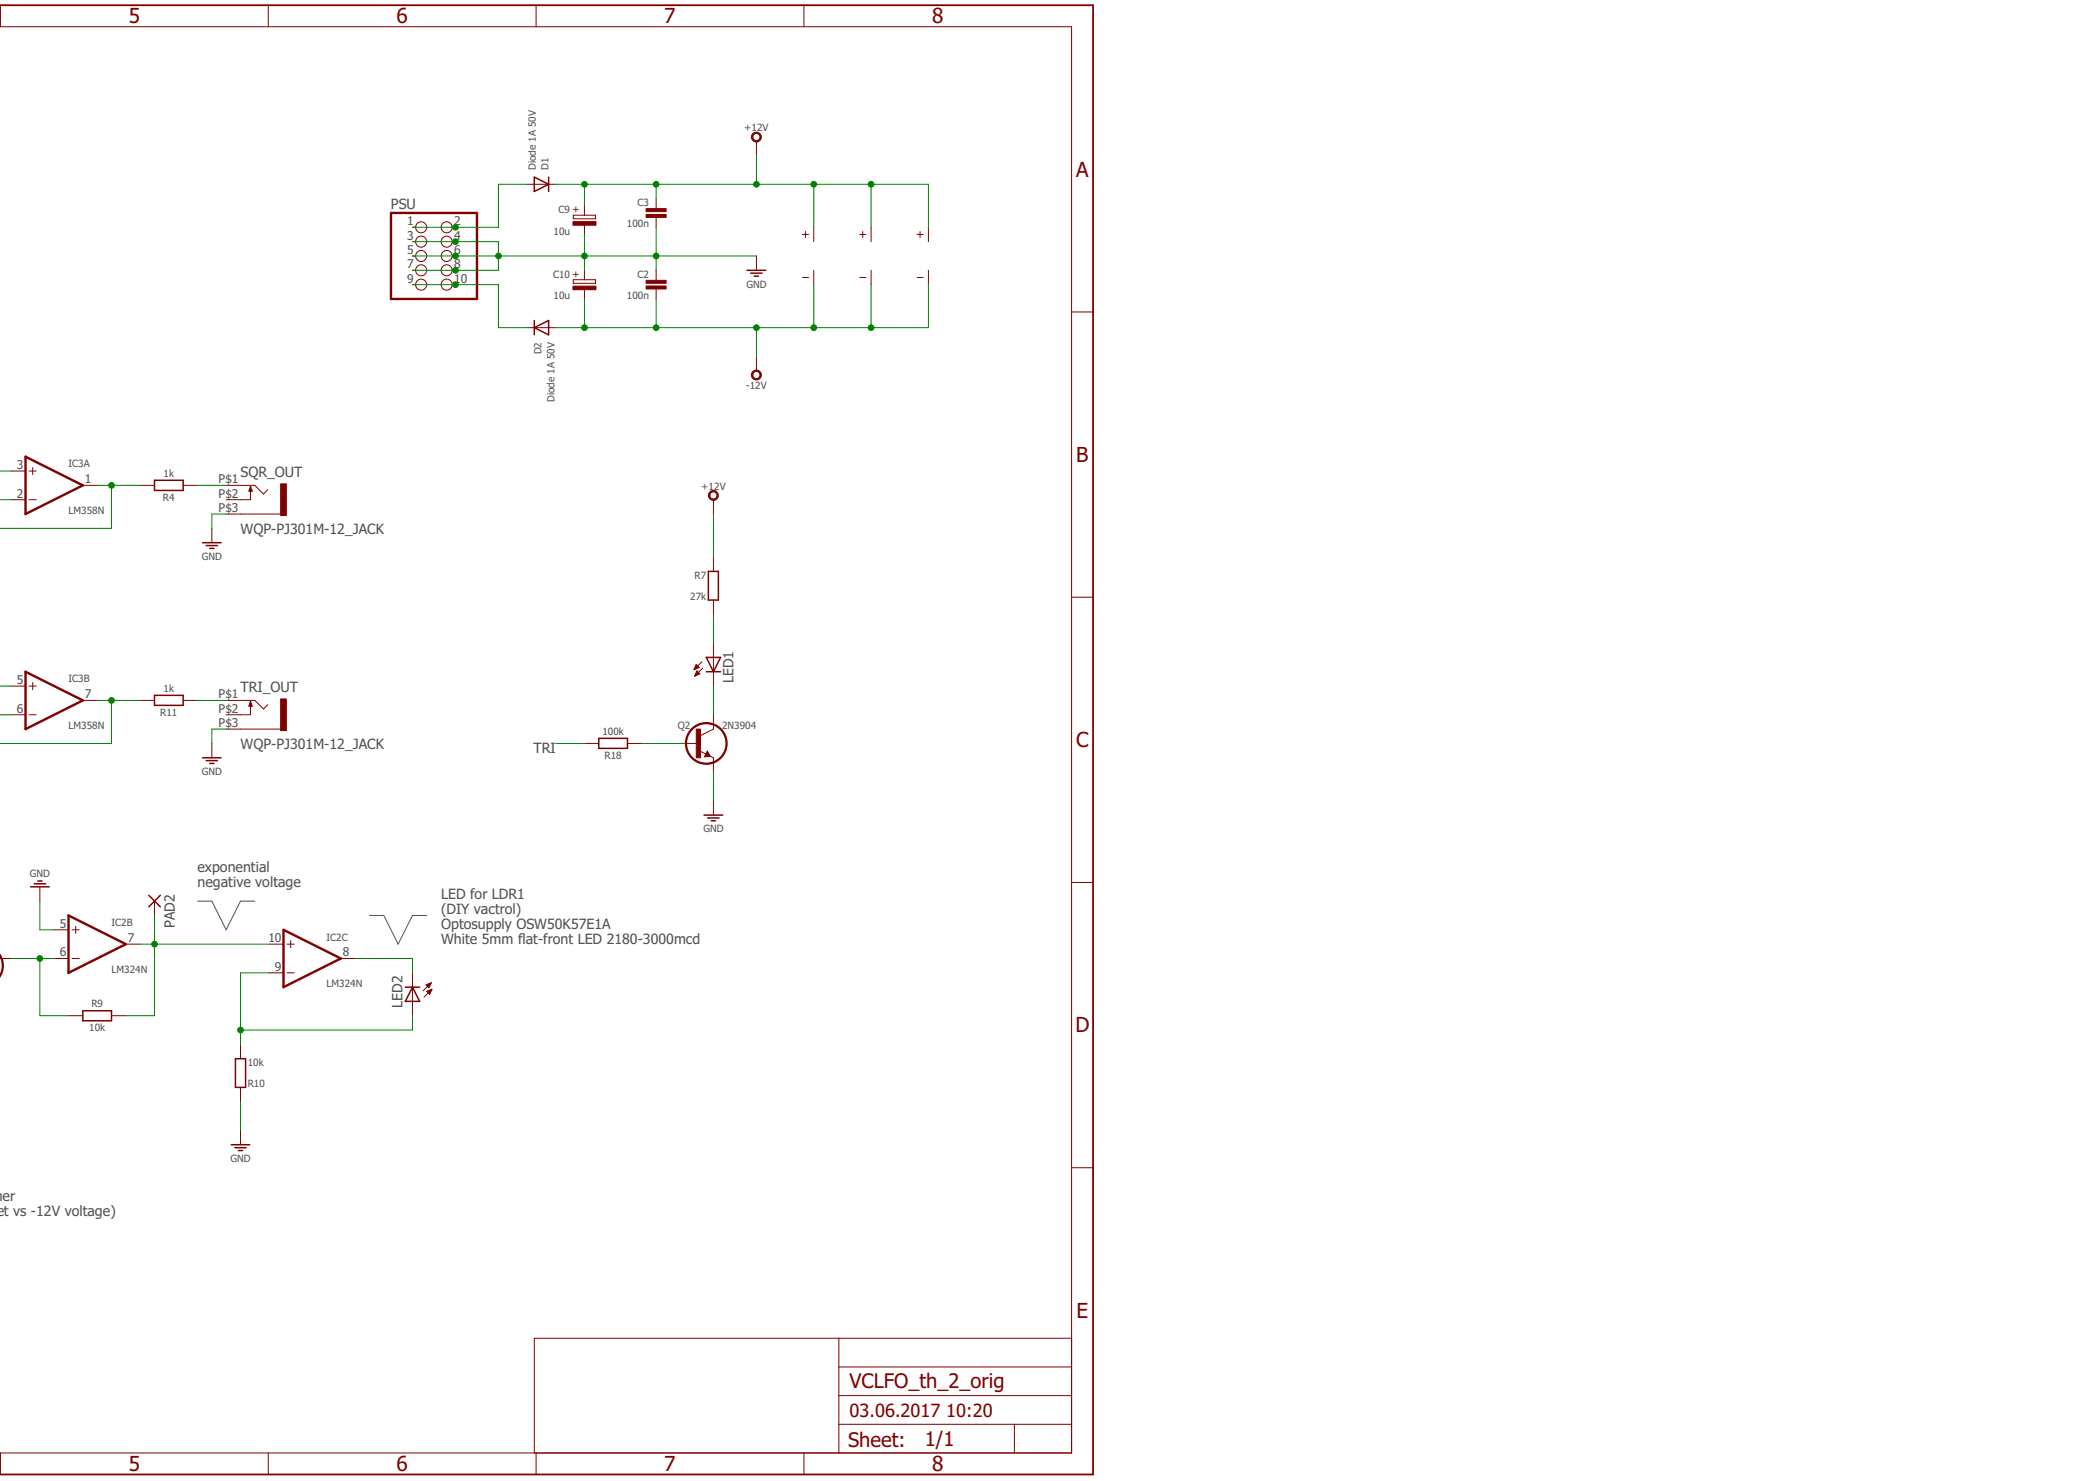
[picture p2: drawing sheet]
<svg xmlns="http://www.w3.org/2000/svg" width="297mm" height="210mm" viewBox="0 0 297 210" stroke-linecap="round" stroke-linejoin="round" font-family="sans-serif">
<path d="M28 127.7h2l2.1 4.1 2-4.1h2M52.4 129.8h2l2.1 4 2-4h2" fill="none" stroke="#505050" stroke-width=".14"/>
<g fill="none" stroke="#800000" stroke-width=".14">
<path d="M-.1 3.8h152v202.1h-152M.1 .7v3.1M38 .7v3.1M76 .7v3.1M114 .7v3.1M58.5 32.2h.4M58.5 34.2h.4M58.5 36.3h.4M58.5 38.3h.4M64.1 32.2h.5M64.1 34.2h.5M64.1 36.3h.5"/>
<path d="M64.1 38.3h.5M74.7 26.1h4.1M81.3 30.5h3.1v.5h-3.1zM81.3 39.6h3.1v.6h-3.1zM82.9 29.2v1.3M82.9 31.8v1.4M82.9 38.3v1.3M93 28.2v1.4M93 30.8v1.4M93 38.3v1.4M107.3 20v2.1M107.3 36.3v2"/>
<path d="M113.8 33.2h.8M113.8 39.3h.8M114.2 32.8v.9M115.4 32.2v2M115.4 38.3v2M121.9 33.2h.9M121.9 39.3h.9M122.3 32.8v.9M123.5 32.2v2M123.5 38.3v2M130 33.2h.9M130 39.3h.9"/>
<path d="M130.5 32.8v.9M131.6 32.2v2M131.6 38.3v2M58.5 40.3h.4M64.1 40.3h.5M74.7 46.4h4.1M82.9 41v1.4M93 41v1.4M107.3 50.5v2M151.9 44.2h3.1M1.6 70.8h2M1.6 66.8h2"/>
<path d="M4.1 70.8h1M4.1 66.8h1M4.6 66.3v1M11.7 68.8h2.1M19.9 68.8h2M26 68.8h2M30 74.9v2M32.1 68.8h4l1.3 1.2 .6-.6M32.1 72.9h7.7M35.5 69v1.8h-3.4M101.2 70.8v2.1M101.2 79v2"/>
<path d="M1.6 97.2h2M4.1 97.2h1M4.6 96.7v1M11.7 99.3h2.1M19.9 99.3h2M26 99.3h2M32.1 99.3h4l1.3 1.2 .6-.6M35.5 99.5v1.8h-3.4M98.4 94.8h.1M98.5 94.8h.2M98.5 94.7h.5M98.5 95.8h.2"/>
<path d="M98.6 94.6h.5M98.6 95.7h.3M98.6 94.5h.4M98.6 94.4h.3M98.6 95.6h.5M98.7 94.3h.1M98.7 95.5h.5M98.7 94.2h.1M98.7 95.4h.4M98.7 94.2l.4 .4-.7 .3zM98.7 95.3h.3M98.8 95.2h.1"/>
<path d="M98.8 95.1l.4 .4-.7 .3zM98.8 95.1h.1M99.5 93.8l-1.1 1.1M99.6 94.7l-1.1 1.1M101.2 85v2.1M101.2 91.1v6.1M151.9 84.6h3.1M1.6 101.3h2M4.1 101.3h1M30 105.4v2M32.1 103.3h7.7M82.9 105.4h2"/>
<path d="M89 105.4h2M97.1 105.4h2M99.4 106.5l1.3 .7M100.3 106.4l.4 .8-.8 .1zM100.7 107.2l.5 .2v2M101.2 101.3v2l-2 1M101.2 113.5v2M-.1 135.8h1.7M5.7 125.7v2M7.7 131.8h2M7.7 135.8h2M10.2 131.8h1"/>
<path d="M10.2 135.8h1M10.7 131.3v1M17.8 133.8h2.1M21.9 127.7v2.1M38.2 133.8h2M38.2 137.9h2M40.7 133.8h1M40.7 137.9h1M41.2 133.3v1M48.3 135.8h2.1M58.5 137.9v6.1M60.4 139.6l.7-.3-.3 .7z"/>
<path d="M60.5 139.7h.5M60.5 139.6h.5M60.6 139.7h.3M60.6 139.8h.3M60.7 139.5h.3M60.7 139.9h.2M60.9 139.4h.2M61.1 139.3l-1.1 1.1M61.1 139.3h.1M151.9 125.1h3.1M9.7 144h2M15.8 144h2"/>
<path d="M34.1 148v2.1M34.1 154.1v2M60.5 140.5l.7-.3-.3 .7zM60.6 140.5h.5M60.6 140.7h.4M60.7 140.7h.3M60.8 140.8h.2M60.8 140.4h.4M60.9 140.9h.1M61 140.3h.2M61.2 140.2l-1.1 1.1M34.1 160.2v2"/>
<path d="M151.9 165.5h3.1M118.9 189.7v16.2M118.9 197.8h33M118.9 193.7h33M151.9 189.7h-76.1v16.2M.1 205.9v3.1M38 205.9v3.1M76 205.9v3.1M114 205.9v3.1M118.9 201.9h33M143.8 201.9v4"/>
<circle cx="59.7" cy="38.3" r=".78"/>
<circle cx="59.7" cy="36.3" r=".78"/>
<circle cx="59.7" cy="32.2" r=".78"/>
<circle cx="59.7" cy="34.2" r=".78"/>
<circle cx="63.3" cy="36.3" r=".78"/>
<circle cx="63.3" cy="32.2" r=".78"/>
<circle cx="63.3" cy="34.2" r=".78"/>
<circle cx="63.3" cy="38.3" r=".78"/>
<circle cx="59.7" cy="40.3" r=".78"/>
<circle cx="63.3" cy="40.3" r=".78"/>
</g>
<g fill="#800000" stroke="#800000" stroke-width=".14">
<path d="M91.6 40.5h2.8v.5h-2.8z"/>
<path d="M91.6 39.7h2.8v.5h-2.8z"/>
<path d="M91.6 30.4h2.8v.4h-2.8z"/>
<path d="M91.6 29.6h2.8v.4h-2.8z"/>
<path d="M39.8 99.1h.8v4.4h-.8z"/>
<path d="M39.8 68.6h.8v4.5h-.8z"/>
<path d="M81.2 31.4h3.3v.5h-3.3z"/>
<path d="M81.2 40.6h3.3v.5h-3.3z"/>
<path d="M98.7 103.3h.6v4.1h-.6z"/>
</g>
<g fill="none" stroke="#800000" stroke-width=".21">
<path d="M75.8 25.1l2 1-2 1zM77.8 25.1v2M105.9 38.3h2.7M106.4 38.7h1.7M106.9 39.1h.6M75.8 46.4l2-1v2.1zM75.8 45.4v2.1M21.9 68.1h4.1v1.4h-4.1zM28.7 76.9h2.6M29.2 77.3h1.6M29.7 77.7h.6M35.5 69l.2 .6h-.4z"/>
<path d="M21.9 98.6h4.1v1.4h-4.1zM35.5 99.5l.2 .6h-.4zM100.1 93.2h2.1l-1 2zM100.1 95.2h2.1M100.4 81h1.5v4h-1.5zM28.7 107.4h2.6M29.2 107.8h1.6M29.7 108.2h.6M84.9 104.6h4.1v1.5h-4.1zM99.8 115.5h2.7M100.3 106.7l-.2 .4h.3l-.1-.2M100.3 115.9h1.7"/>
<path d="M100.8 116.3h.7M4.3 125.7h2.7M4.8 125.3h1.7M5.4 124.9h.6M21.1 126.9l1.6 1.6M22.7 126.9l-1.6 1.6M57.5 139.9h2M58.5 139.9l1 2h-2zM11.7 143.3h4.1v1.4h-4.1zM33.4 150.1h1.4v4h-1.4zM32.8 162.2h2.6M33.3 162.7h1.6"/>
<path d="M33.8 163.1h.6"/>
</g>
<path d="M55.4 30.2h12.2v12.2h-12.2zM3.6 64.7l8.1 4.1-8.1 4.1zM3.6 95.2l8.1 4.1-8.1 4zM9.7 129.8l8.1 4-8.1 4.1zM40.2 131.8l8.1 4-8.1 4.1z" fill="none" stroke="#800000" stroke-width=".34"/>
<g fill="#800000" stroke="#800000" stroke-width=".14">
<path d="M106.7 19a.71 .71 0 0 1 1.1 0 .71 .71 0 0 1-.4 1.1 .71 .71 0 0 1-.9-.7h.2a.51 .51 0 0 1 .8-.4 .51 .51 0 0 1 .1 .8 .51 .51 0 0 1-.8-.2l-.1-.2h-.2z" fill-rule="evenodd"/>
<path d="M106.7 52.7a.71 .71 0 0 1 1.1 .1 .71 .71 0 0 1-.4 1 .71 .71 0 0 1-.9-.7h.2a.51 .51 0 0 1 .8-.4 .51 .51 0 0 1 .1 .9 .51 .51 0 0 1-.8-.3l-.1-.2h-.2z" fill-rule="evenodd"/>
<path d="M100.6 69.8a.71 .71 0 0 1 1.1 0 .71 .71 0 0 1-.4 1.1 .71 .71 0 0 1-.9-.7h.2a.51 .51 0 0 1 .8-.4 .51 .51 0 0 1 .1 .8 .51 .51 0 0 1-.8-.2l-.1-.2h-.2z" fill-rule="evenodd"/>
</g>
<path d="M-.1 .7h155.1v208.3h-155.1M100.3 106.7l.2 .4-.4 .1" fill="none" stroke="#800000" stroke-width=".25"/>
<g fill="none" stroke="#800000" stroke-width=".32">
<path d="M-.1 135.3a2.77 2.77 0 0 1 0 3.1"/>
<circle cx="100.1" cy="105.4" r="2.88"/>
</g>
<g fill="none" stroke="#008000" stroke-width=".14">
<path d="M58.5 34.2h12.2v4.1h-12.2M58.5 36.3h48.8M74.7 26.1h-4v6.1h-12.2M78.8 26.1h52.8v6.1M82.9 26.1v3.1M82.9 33.2v5.1M93 26.1v2.1M93 32.2v6.1M107.3 22.1v4M115.4 26.1v6.1M123.5 26.1v6.1M58.5 40.3h12.2v6.1h4"/>
<path d="M82.9 42.4v4M93 42.4v4M107.3 46.4v4.1M115.4 40.3v6.1M123.5 40.3v6.1M131.6 40.3v6.1h-52.8M-.1 66.8h1.7M-.1 70.8h1.7M13.8 68.8h6.1M15.8 68.8v6.1h-15.8M28 68.8h4.1M32.1 72.9h-2.1v2"/>
<path d="M101.2 72.9v6.1M0 97.2h1.6M13.8 99.3h6.1M15.8 99.3v6.1h-15.8M28 99.3h4.1M101.2 87.1v4M101.2 97.2v4.1M-.1 101.3h1.7M32.1 103.3h-2.1v2.1M78.8 105.4h4.1M91 105.4h6.1M101.2 109.4v4.1"/>
<path d="M1.6 135.8h6.1M5.7 127.7v4.1h2M5.7 135.8v8.2h4M19.9 133.8h18.3M21.9 129.8v14.2h-4.1M38.2 137.9h-4.1v10.1M50.4 135.8h8.1v2.1M34.1 156.1v4.1M58.5 144v2h-24.4"/>
</g>
<g fill="#008000" stroke="#008000" stroke-width=".14">
<circle cx="64.6" cy="34.2" r=".4"/>
<circle cx="64.6" cy="36.3" r=".4"/>
<circle cx="64.6" cy="38.3" r=".4"/>
<circle cx="70.7" cy="36.3" r=".4"/>
<circle cx="93" cy="36.3" r=".4"/>
<circle cx="82.9" cy="36.3" r=".4"/>
<circle cx="64.6" cy="32.2" r=".4"/>
<circle cx="64.6" cy="40.3" r=".4"/>
<circle cx="93" cy="26.1" r=".4"/>
<circle cx="107.3" cy="26.1" r=".4"/>
<circle cx="82.9" cy="26.1" r=".4"/>
<circle cx="115.4" cy="26.1" r=".4"/>
<circle cx="123.5" cy="26.1" r=".4"/>
<circle cx="93" cy="46.4" r=".4"/>
<circle cx="107.3" cy="46.4" r=".4"/>
<circle cx="82.9" cy="46.4" r=".4"/>
<circle cx="115.4" cy="46.4" r=".4"/>
<circle cx="123.5" cy="46.4" r=".4"/>
<circle cx="15.8" cy="99.3" r=".4"/>
<circle cx="15.8" cy="68.8" r=".4"/>
<circle cx="5.7" cy="135.8" r=".4"/>
<circle cx="21.9" cy="133.8" r=".4"/>
<circle cx="34.1" cy="146" r=".4"/>
</g>
<g font-size="2.9" fill="#800000">
<text x="18.2" y="3.3">5</text>
<text x="56.2" y="3.3">6</text>
<text x="94.2" y="3.3">7</text>
<text x="132.2" y="3.3">8</text>
<text x="152.6" y="25">A</text>
<text x="152.6" y="65.5">B</text>
<text x="152.6" y="105.9">C</text>
<text x="152.5" y="146.3">D</text>
<text x="152.6" y="186.8">E</text>
<text x="120.5" y="196.8">VCLFO_th_2_orig</text>
<text x="18.2" y="208.5">5</text>
<text x="56.2" y="208.5">6</text>
<text x="94.2" y="208.5">7</text>
<text x="120.2" y="205">Sheet:</text>
<text x="131.1" y="204.9">1/1</text>
<text x="132.2" y="208.5">8</text>
</g>
<g font-size="2.6" fill="#800000">
<text x="120.5" y="200.9">03.06.2017</text>
<text x="134.2" y="200.9">10:20</text>
</g>
<g font-size="2" fill="#505050">
<text x="55.4" y="29.7">PSU</text>
<text x="34.1" y="67.6">SQR_OUT</text>
<text x="34.1" y="75.7">WQP-PJ301M-12_JACK</text>
<text x="34.1" y="98">TRI_OUT</text>
<text x="104" y="96.8" transform="rotate(-90 104 96.8)">LED1</text>
<text x="34.1" y="106.2">WQP-PJ301M-12_JACK</text>
<text x="75.6" y="106.8">TRI</text>
<text x="28" y="123.5">exponential</text>
<text x="28" y="125.7">negative voltage</text>
<text x="24.8" y="131.6" transform="rotate(-90 24.8 131.6)">PAD2</text>
<text x="62.5" y="127.4">LED for LDR1</text>
<text x="62.5" y="129.5">(DIY vactrol)</text>
<text x="62.5" y="131.7">Optosupply OSW50K57E1A</text>
<text x="62.5" y="133.8">White 5mm flat-front LED 2180-3000mcd</text>
<text x="57.1" y="142.8" transform="rotate(-90 57.1 142.8)">LED2</text>
<text x="-.5" y="172.4">et vs -12V voltage)</text>
<text x=".4" y="170.3">er</text>
</g>
<g font-size="1.7" fill="#505050">
<text x="57.7" y="31.9">1</text>
<text x="57.7" y="34">3</text>
<text x="64.4" y="31.9">2</text>
<text x="64.4" y="34">4</text>
<text x="57.7" y="36">5</text>
<text x="57.7" y="38">7</text>
<text x="57.7" y="40.1">9</text>
<text x="64.4" y="36">6</text>
<text x="64.4" y="38">8</text>
<text x="64.4" y="40.1">10</text>
<text x="2.4" y="70.5">2</text>
<text x="2.4" y="66.5">3</text>
<text x="12" y="68.5">1</text>
<text x="31" y="68.5">P$1</text>
<text x="31" y="70.5">P$2</text>
<text x="31" y="72.6">P$3</text>
<text x="2.4" y="101">6</text>
<text x="2.4" y="97">5</text>
<text x="12" y="99">7</text>
<text x="31" y="99">P$1</text>
<text x="31" y="101">P$2</text>
<text x="31" y="103">P$3</text>
<text x="8.5" y="131.5">5</text>
<text x="8.5" y="135.6">6</text>
<text x="18.1" y="133.5">7</text>
<text x="38" y="133.5">10</text>
<text x="39" y="137.6">9</text>
<text x="48.6" y="135.6">8</text>
</g>
<g font-size="1.4" fill="#505050">
<text x="105.5" y="18.6">+12V</text>
<text x="76" y="24.1" transform="rotate(-90 76 24.1)">Diode 1A 50V</text>
<text x="77.8" y="24.1" transform="rotate(-90 77.8 24.1)">D1</text>
<text x="90.4" y="29.2">C3</text>
<text x="78.5" y="33.2">10u</text>
<text x="79.2" y="30.2">C9</text>
<text x="88.9" y="32.2">100n</text>
<text x="78.4" y="39.3">C10</text>
<text x="90.4" y="39.3">C2</text>
<text x="105.8" y="40.8">GND</text>
<text x="78.5" y="42.4">10u</text>
<text x="88.9" y="42.4">100n</text>
<text x="76.8" y="50.2" transform="rotate(-90 76.8 50.2)">D2</text>
<text x="78.6" y="57" transform="rotate(-90 78.6 57)">Diode 1A 50V</text>
<text x="105.8" y="55.2">-12V</text>
<text x="9.7" y="66.3">IC3A</text>
<text x="23.1" y="71">R4</text>
<text x="23.2" y="67.6">1k</text>
<text x="99.4" y="69.4">+12V</text>
<text x="9.7" y="72.9">LM358N</text>
<text x="28.6" y="79.4">GND</text>
<text x="98.5" y="82">R7</text>
<text x="97.9" y="85">27k</text>
<text x="9.7" y="96.7">IC3B</text>
<text x="22.7" y="101.5">R11</text>
<text x="23.2" y="98.1">1k</text>
<text x="9.7" y="103.3">LM358N</text>
<text x="85.4" y="104.2">100k</text>
<text x="85.7" y="107.6">R18</text>
<text x="96.1" y="103.3">Q2</text>
<text x="102.4" y="103.3">2N3904</text>
<text x="28.6" y="109.8">GND</text>
<text x="99.7" y="118">GND</text>
<text x="4.2" y="124.3">GND</text>
<text x="15.8" y="131.3">IC2B</text>
<text x="15.8" y="137.9">LM324N</text>
<text x="46.3" y="133.3">IC2C</text>
<text x="13" y="142.8">R9</text>
<text x="46.3" y="139.9">LM324N</text>
<text x="12.6" y="146.2">10k</text>
<text x="35.1" y="151.1">10k</text>
<text x="35.1" y="154.1">R10</text>
<text x="32.7" y="164.7">GND</text>
</g>
<g font-size="1.4" fill="#800000">
<text x="82.1" y="30.2" transform="rotate(-90 82.1 30.2)">+</text>
<text x="82.1" y="39.3" transform="rotate(-90 82.1 39.3)">+</text>
</g>
</svg>
